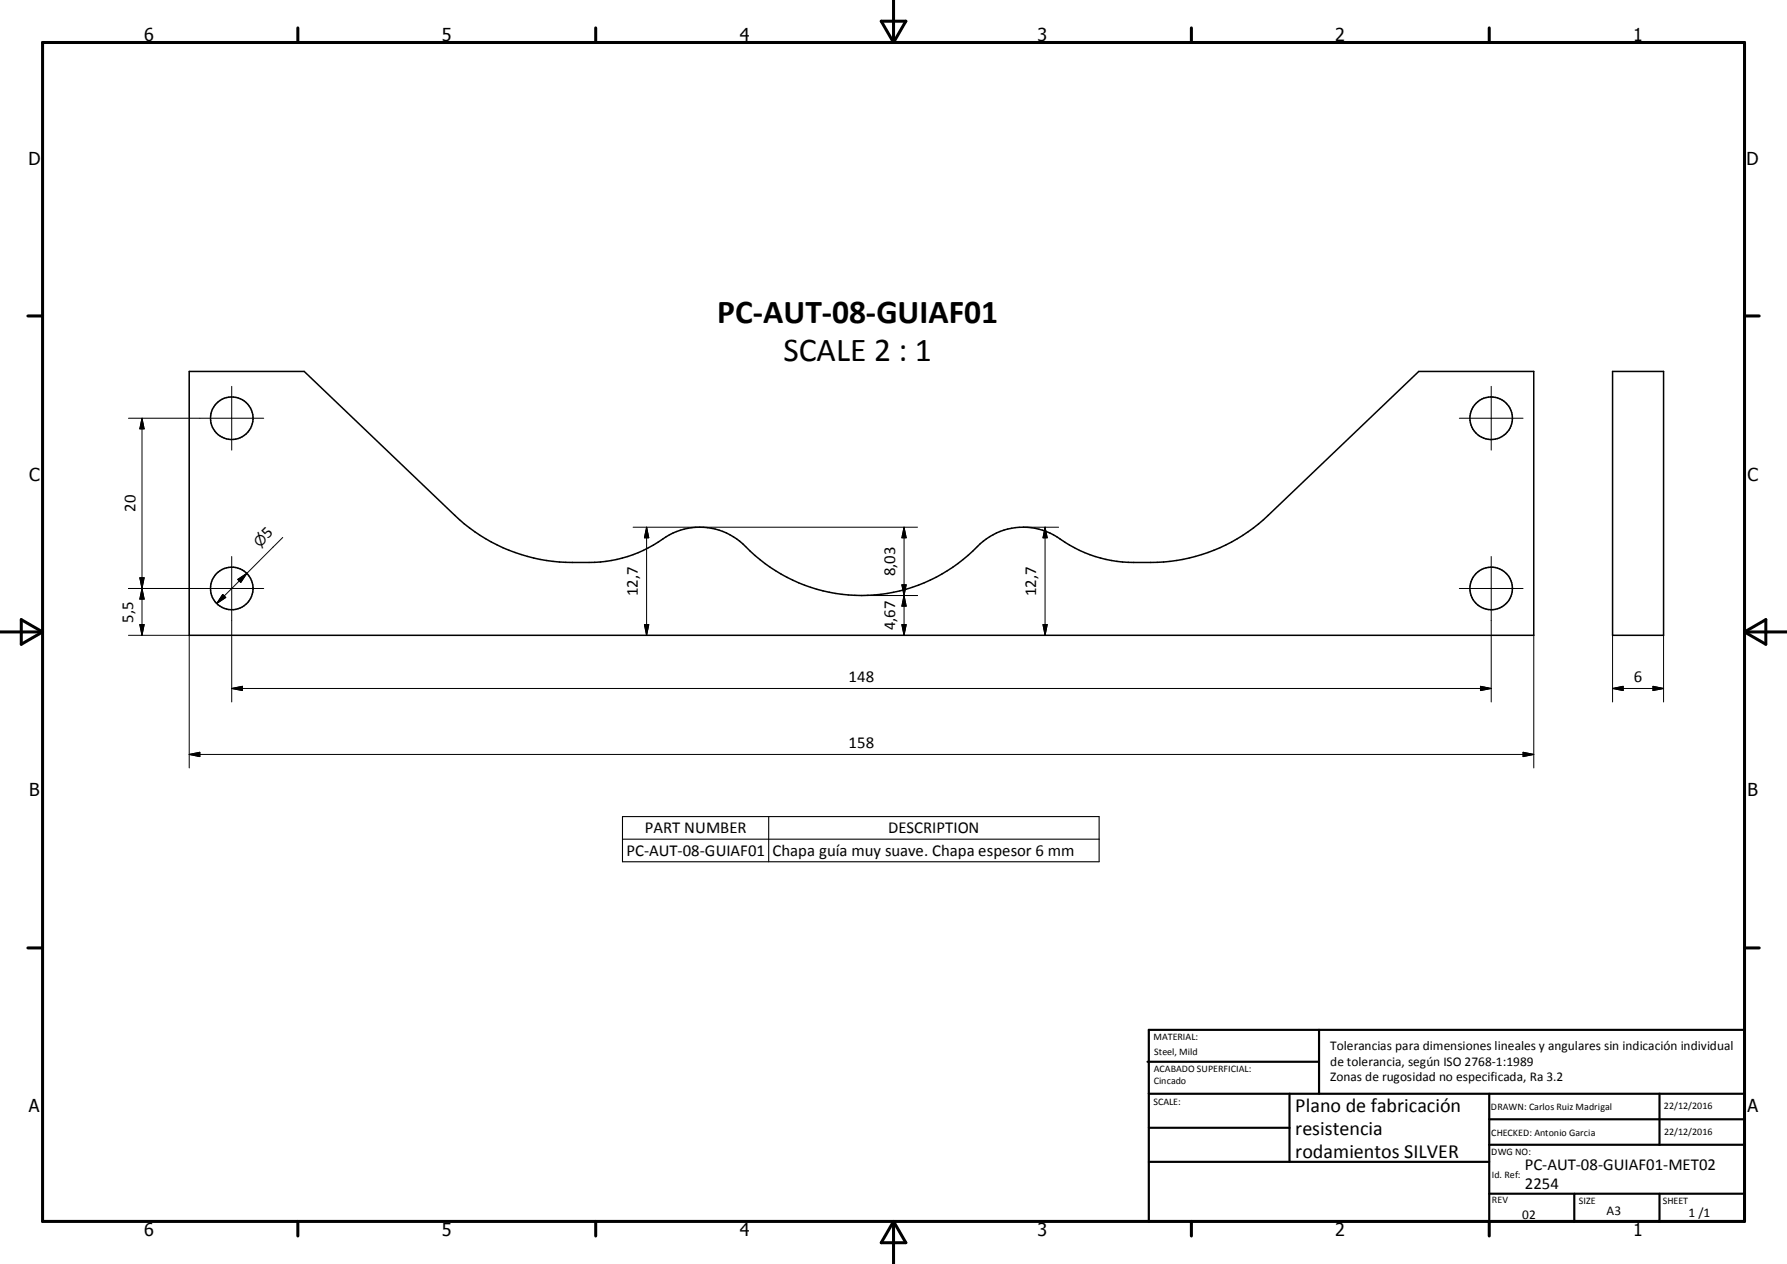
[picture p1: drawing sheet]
<svg xmlns="http://www.w3.org/2000/svg" width="420mm" height="297mm" viewBox="0 0 420 297" stroke-linecap="round" stroke-linejoin="round" font-family="sans-serif">
<g fill="none" stroke="#000" stroke-width=".36">
<path d="M44.5 87.3h27l35.4 33.8a39.9 39.9 0 0 0 27.6 11.1 33.7 33.7 0 0 0 15.6-2.3l4.6-2.5a15.3 15.3 0 0 1 21.6 2.1 38.1 38.1 0 0 0 54.1-1.7 15.2 15.2 0 0 1 19.9-.4 29.6 29.6 0 0 0 16.2 4.8 42 42 0 0 0 24.3-5.6l3.8-2.5 2.4-2 36.5-34.8h27v62h-316zM379 87.3h12v62h-12z"/>
<circle cx="54.5" cy="98.3" r="5"/>
<circle cx="350.5" cy="98.3" r="5"/>
<circle cx="54.5" cy="138.3" r="5"/>
<circle cx="350.5" cy="138.3" r="5"/>
</g>
<g fill="none" stroke="#000" stroke-width=".71">
<path d="M10 10h400v277h-400zM70 6.6v3.4M140 6.6v3.4M207.1 5h5.8l-2.9 5zM210 0v10M280 6.6v3.4M350 6.6v3.4M6.6 74.2h3.4M410 74.2h3.5M0 148.5h10M5 145.6l5 2.9-5 2.9zM410 148.5h10.1"/>
<path d="M410 148.5l5.1-2.9v5.8zM6.6 222.7h3.4M410 222.7h3.5M70 287v3.4M140 287v3.4M210 287v10M210 287l2.9 5h-5.8zM280 287v3.4M350 287v3.4"/>
</g>
<g fill="none" stroke="#000" stroke-width=".51">
<path d="M269.7 249.5h40.3M270 242h140v45h-140zM270 257h140M303.1 257v16M310 242v15M350 257v30M390.1 257v12M270 265h33.1M270 273h80M350 269h60M350 263h60M350 280.5h60"/>
<path d="M370 280.5v6.5M390.1 280.5v6.5"/>
</g>
<path d="M146.3 191.9h112v10.6h-112zM146.3 197.2h112M180.7 191.9v10.6" fill="none" stroke="#000" stroke-width=".25"/>
<g fill="none" stroke="#000" stroke-width=".24">
<path d="M30.2 98.3h31.8M33.4 98.3v51M33.4 98.3l.5 2.5h-1zM54.5 90.8v15M343 98.3h15M350.5 90.8v15M30.2 138.3h31.8M32.9 135.8h1l-1 5h1zM52.4 139.7l.7 .7-2.2 1.4zM54.5 130.8v34.2M55.9 136.1l2.1-1.4-1.4 2.2zM66.5 126.3l-15.6 15.5"/>
<path d="M148.8 123.9h66.9M152 123.9l.5 2.5h-1zM152 123.9v25.4M202.5 139.9h13.2M212 137.4h1l-1 5h1zM212.5 123.9v25.4M212.5 123.9l.5 2.5h-1zM240.5 123.9h8.3M245.6 123.9l.5 2.5h-.9zM245.6 123.9v25.4M343 138.3h15M350.5 130.8v34.2"/>
<path d="M30.2 149.3h14.3v31.2M32.9 146.8h1l-.5 2.5zM151.5 146.8h1l-.5 2.5zM212 146.8h1l-.5 2.5zM245.2 146.8h.9l-.5 2.5zM360.5 149.3v31.2M379 149.3v15.7M391 149.3v15.7M44.5 177.3h316M44.5 177.3l2.5-.5v1zM54.5 161.8h296M54.5 161.8l2.5-.5v1z"/>
<path d="M348 161.3l2.5 .5-2.5 .5zM358 176.8l2.5 .5-2.5 .5zM379 161.8h12M379 161.8l2.5-.5v1zM388.5 161.3l2.5 .5-2.5 .5z"/>
</g>
<g fill="#000" stroke="#000" stroke-width=".24">
<path d="M33.4 98.3l.5 2.5h-1zM32.9 135.8h1l-.5 2.5zM52.4 139.7l.7 .7-2.2 1.4zM55.9 136.1l2.1-1.4-1.4 2.2zM152 123.9l.5 2.5h-1zM212 137.4h1l-.5 2.5zM212.5 123.9l.5 2.5h-1zM245.6 123.9l.5 2.5h-.9zM32.9 146.8h1l-.5 2.5zM33.4 138.3l.5 2.5h-1zM151.5 146.8h1l-.5 2.5zM212 146.8h1l-.5 2.5z"/>
<path d="M212.5 139.9l.5 2.5h-1zM245.2 146.8h.9l-.5 2.5zM44.5 177.3l2.5-.5v1zM54.5 161.8l2.5-.5v1zM348 161.3l2.5 .5-2.5 .5zM358 176.8l2.5 .5-2.5 .5zM379 161.8l2.5-.5v1zM388.5 161.3l2.5 .5-2.5 .5z"/>
</g>
<g font-size="7.9">
<text x="168.6" y="75.9">PC-AUT-08-GUIAF01</text>
<text x="184.1" y="84.8">SCALE 2 : 1</text>
</g>
<g font-size="4.7">
<text x="304.5" y="261.2">Plano de fabricación</text>
<text x="304.5" y="266.6">resistencia</text>
<text x="304.5" y="272">rodamientos SILVER</text>
</g>
<g font-size="4.2">
<text x="33.9" y="9.6">6</text>
<text x="103.9" y="9.6">5</text>
<text x="173.9" y="9.6">4</text>
<text x="243.8" y="9.6">3</text>
<text x="313.9" y="9.6">2</text>
<text x="383.9" y="9.6">1</text>
<text x="6.7" y="38.7">D</text>
<text x="410.5" y="38.7">D</text>
<text x="6.9" y="112.9">C</text>
<text x="410.7" y="112.9">C</text>
<text x="6.9" y="187.1">B</text>
<text x="410.7" y="187.1">B</text>
<text x="6.8" y="261.4">A</text>
<text x="410.7" y="261.4">A</text>
<text x="33.9" y="290.4">6</text>
<text x="103.9" y="290.4">5</text>
<text x="173.9" y="290.4">4</text>
<text x="243.8" y="290.4">3</text>
<text x="313.9" y="290.4">2</text>
<text x="383.9" y="290.4">1</text>
</g>
<g font-size="3.9">
<text x="31.8" y="120.3" transform="rotate(-90 31.8 120.3)">20</text>
<text x="63" y="126.7" transform="rotate(-45 63 126.7)">5</text>
<text x="210.4" y="135.4" transform="rotate(-90 210.4 135.4)">8,03</text>
<text x="149.9" y="140" transform="rotate(-90 149.9 140)">12,7</text>
<text x="243.6" y="140" transform="rotate(-90 243.6 140)">12,7</text>
<text x="31.3" y="146.3" transform="rotate(-90 31.3 146.3)">5,5</text>
<text x="210.4" y="148.1" transform="rotate(-90 210.4 148.1)">4,67</text>
<text x="199.5" y="160.2">148</text>
<text x="384" y="160.2">6</text>
<text x="199.5" y="175.7">158</text>
<text x="151.6" y="195.7">PART NUMBER</text>
<text x="208.8" y="195.8">DESCRIPTION</text>
<text x="147.2" y="201.1">PC-AUT-08-GUIAF01</text>
<text x="181.6" y="201.2">Chapa guía muy suave. Chapa espesor 6 mm</text>
<text x="358.4" y="274.9">PC-AUT-08-GUIAF01-MET02</text>
<text x="358.4" y="279.4">2254</text>
</g>
<text font-size="3.3" x="61" y="128.7" transform="rotate(-45 61 128.7)">⌀</text>
<g font-size="3.1">
<text x="312.7" y="246.8">Tolerancias para dimensiones lineales y angulares sin indicación individual</text>
<text x="312.7" y="250.4">de tolerancia, según ISO 2768-1:1989</text>
<text x="312.7" y="254">Zonas de rugosidad no especificada, Ra 3.2</text>
<text x="357.8" y="286.5">02</text>
<text x="377.6" y="285.6">A3</text>
<text x="396.9" y="285.9">1 /1</text>
</g>
<g font-size="2.4">
<text x="271.1" y="244.4">MATERIAL:</text>
<text x="271.2" y="252">ACABADO SUPERFICIAL:</text>
<text x="271.3" y="248">Steel, Mild</text>
<text x="271.2" y="254.7">Cincado</text>
<text x="271.1" y="259.7">SCALE:</text>
<text x="350.4" y="260.8">DRAWN: Carlos Ruiz Madrigal</text>
<text x="391.1" y="260.6">22/12/2016</text>
<text x="350.5" y="267">CHECKED: Antonio Garcia</text>
<text x="391.2" y="266.7">22/12/2016</text>
<text x="350.5" y="271.4">DWG NO:</text>
<text x="350.7" y="276.9">Id. Ref:</text>
<text x="350.7" y="282.8">REV</text>
<text x="371.1" y="282.9">SIZE</text>
<text x="390.8" y="283">SHEET</text>
</g>
</svg>
